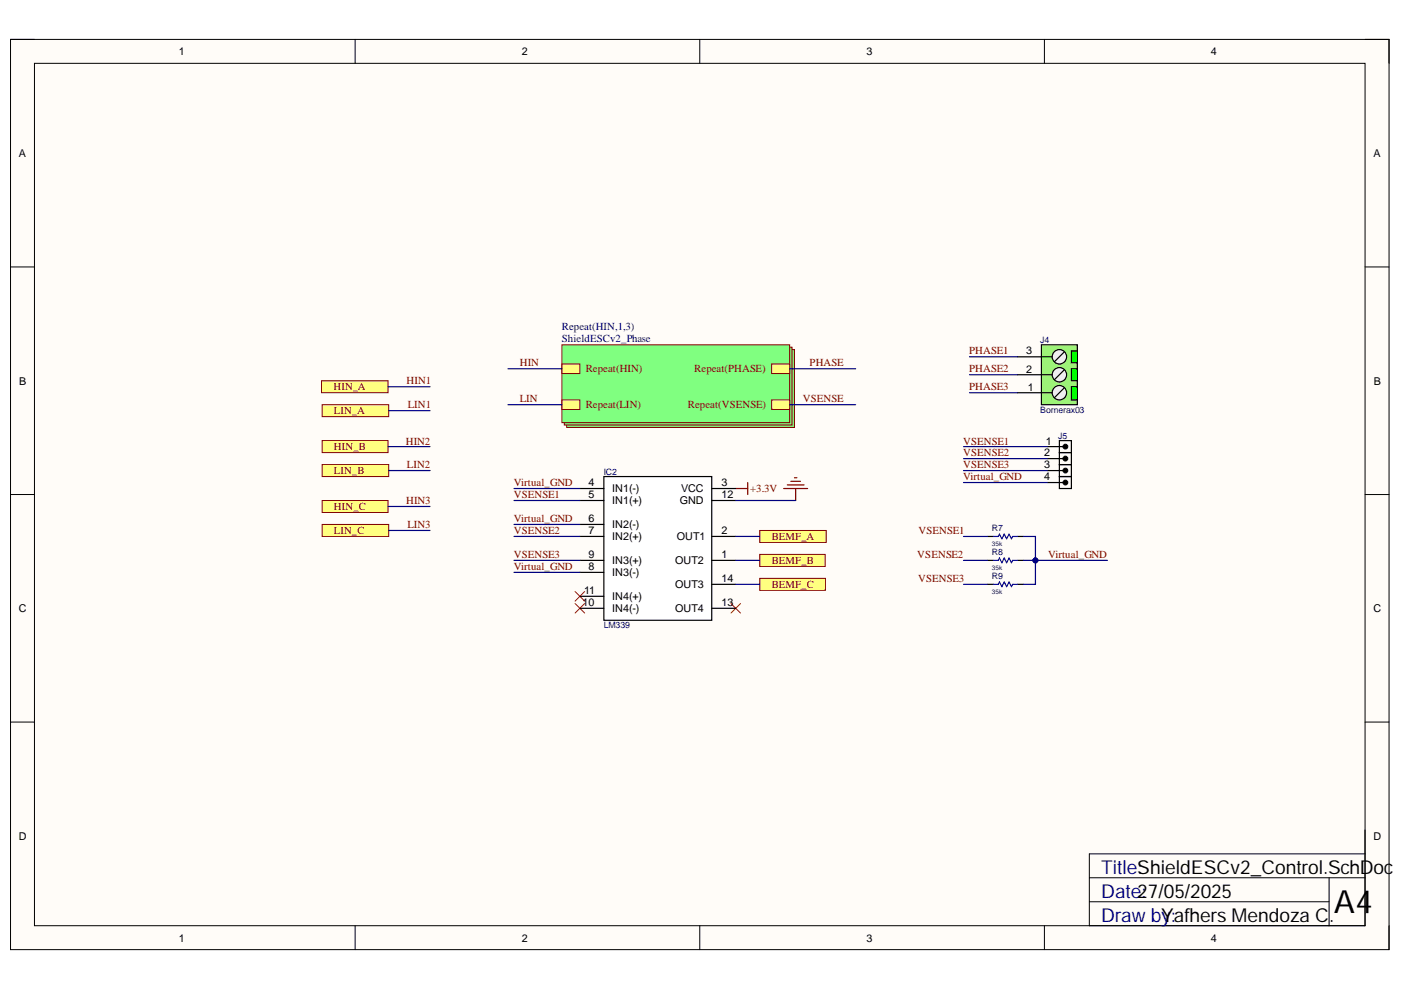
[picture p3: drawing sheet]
<svg xmlns="http://www.w3.org/2000/svg" width="297mm" height="210mm" viewBox="0 0 297 210" stroke-linecap="round" stroke-linejoin="round" font-family="sans-serif">
<path d="M2.2 8.4h292.3v192.9h-292.3z" fill-rule="evenodd" fill="#fffcf8"/>
<path d="M2.2 8.4h292.3v192.9h-292.3z" fill="none" stroke="#000" stroke-width=".21"/>
<path d="M7.3 13.4h282.1v182.9h-282.1z" fill-rule="evenodd" fill="#fffcf8"/>
<g fill="none" stroke="#000" stroke-width=".21">
<path d="M2.2 8.4h5.1M7.3 13.4h282.1v182.9h-282.1zM75.3 8.4v5M148.4 8.4v5M221.4 8.4v5M289.4 8.4h5.1v5M2.2 56.6h5.1M289.4 56.6h5.1M2.2 104.9h5.1M289.4 104.9h5.1M2.2 153.1h5.1M289.4 153.1h5.1"/>
<path d="M289.4 176v20.3h-58.4v-15.3h58.4M75.3 196.3v5M148.4 196.3v5M221.4 196.3v5M231 186.1h58.4M231 191.2h50.8M281.8 186.1v10.2M294.5 196.3v5"/>
</g>
<path d="M120.2 74.1h48.2v16.5h-48.2z" fill-rule="evenodd" fill="#80ff80"/>
<path d="M120.2 74.1h48.2v16.5h-48.2z" fill="none" stroke="#800000" stroke-width=".21"/>
<path d="M119.6 73.6h48.3v16.5h-48.3z" fill-rule="evenodd" fill="#80ff80"/>
<path d="M119.6 73.6h48.3v16.5h-48.3z" fill="none" stroke="#800000" stroke-width=".21"/>
<path d="M119.1 73.1h48.3v16.5h-48.3z" fill-rule="evenodd" fill="#80ff80"/>
<path d="M119.1 73.1h48.3v16.5h-48.3z" fill="none" stroke="#800000" stroke-width=".21"/>
<path d="M119.1 77.2h3.8v2h-3.8z" fill-rule="evenodd" fill="#ffff80"/>
<path d="M119.1 77.2h3.8v2h-3.8z" fill="none" stroke="#800000" stroke-width=".21"/>
<path d="M119.1 84.8h3.8v2h-3.8z" fill-rule="evenodd" fill="#ffff80"/>
<path d="M119.1 84.8h3.8v2h-3.8z" fill="none" stroke="#800000" stroke-width=".21"/>
<path d="M163.6 77.2h3.8v2h-3.8z" fill-rule="evenodd" fill="#ffff80"/>
<path d="M163.6 77.2h3.8v2h-3.8z" fill="none" stroke="#800000" stroke-width=".21"/>
<path d="M163.6 84.8h3.8v2h-3.8z" fill-rule="evenodd" fill="#ffff80"/>
<path d="M163.6 84.8h3.8v2h-3.8z" fill="none" stroke="#800000" stroke-width=".21"/>
<path d="M222.1 94.7h3.3M222.1 97.2h3.3M222.1 99.8h3.3M224.6 93.4h2.6v2.6h-2.6zM224.6 96h2.6v2.5h-2.6zM224.6 98.5h2.6v2.5h-2.6zM222.1 102.3h3.3M224.6 101h2.6v2.6h-2.6z" fill="none" stroke="#000" stroke-width=".25"/>
<g fill="#000">
<circle cx="225.9" cy="99.8" r=".51"/>
<circle cx="225.9" cy="94.7" r=".51"/>
<circle cx="225.9" cy="97.2" r=".51"/>
<circle cx="225.9" cy="102.3" r=".51"/>
</g>
<g fill="none" stroke="#000" stroke-width=".21">
<circle cx="225.9" cy="99.8" r=".51"/>
<circle cx="225.9" cy="94.7" r=".51"/>
<circle cx="225.9" cy="97.2" r=".51"/>
<circle cx="225.9" cy="102.3" r=".51"/>
</g>
<path d="M156 103.6h2.5M158.5 102.3v2.6M166.2 103.6h5M166.9 102.8h3.6M167.7 102.1h2M168.4 101.3h.5M168.7 103.6v2.5" fill="none" stroke="#800000" stroke-width=".25"/>
<path d="M121.9 125.4l2.1 2.1M121.9 128l2.1 2M124 125.4l-2.1 2.1M124 128l-2.1 2M155 128l2 2M157 128l-2 2" fill="none" stroke="#f00" stroke-width=".21"/>
<path d="M161.1 112.5h14.1v2.5h-14.1z" fill-rule="evenodd" fill="#ffff80"/>
<path d="M161.1 112.5h14.1v2.5h-14.1z" fill="none" stroke="#800000" stroke-width=".21"/>
<path d="M161.1 117.5h13.9v2.6h-13.9z" fill-rule="evenodd" fill="#ffff80"/>
<path d="M161.1 117.5h13.9v2.6h-13.9z" fill="none" stroke="#800000" stroke-width=".21"/>
<path d="M161.1 122.6h13.9v2.6h-13.9z" fill-rule="evenodd" fill="#ffff80"/>
<path d="M161.1 122.6h13.9v2.6h-13.9z" fill="none" stroke="#800000" stroke-width=".21"/>
<path d="M209.4 113.7h1.2M209.4 118.8h1.2M215.7 113.7h1.3M215.7 118.8h1.3M209.4 123.9h1.2M215.7 123.9h1.3" fill="none" stroke="#000" stroke-width=".25"/>
<path d="M210.6 113.7h1.1l.2-.5 .5 1 .5-1 .5 1 .5-1 .5 1 .3-.5h1M210.6 118.8h1.1l.2-.5 .5 1 .5-1 .5 1 .5-1 .5 1 .3-.5h1M210.6 123.9h1.1l.2-.5 .5 1 .5-1 .5 1 .5-1 .5 1 .3-.5h1" fill="none" stroke="#00f" stroke-width=".25"/>
<path d="M128 101h22.9v30.5h-22.9z" fill-rule="evenodd" fill="#fff"/>
<g fill="none" stroke="#000" stroke-width=".25">
<path d="M122.9 118.8h5.1M122.9 113.7h5.1M122.9 103.6h5.1M122.9 106.1h5.1M122.9 111.2h5.1M128 101h22.9v30.5h-22.9zM150.9 118.8h5.1M150.9 113.7h5.1M150.9 103.6h5.1M150.9 106.1h5.1M122.9 129h5.1M122.9 126.4h5.1"/>
<path d="M122.9 121.4h5.1M150.9 123.9h5.1M150.9 129h5.1"/>
</g>
<path d="M68.2 80.7h14.1v2.6h-14.1z" fill-rule="evenodd" fill="#ffff80"/>
<path d="M68.2 80.7h14.1v2.6h-14.1z" fill="none" stroke="#800000" stroke-width=".21"/>
<path d="M68.3 85.8h14.1v2.5h-14.1z" fill-rule="evenodd" fill="#ffff80"/>
<path d="M68.3 85.8h14.1v2.5h-14.1z" fill="none" stroke="#800000" stroke-width=".21"/>
<path d="M68.3 93.4h14v2.6h-14z" fill-rule="evenodd" fill="#ffff80"/>
<path d="M68.3 93.4h14v2.6h-14z" fill="none" stroke="#800000" stroke-width=".21"/>
<path d="M68.3 98.5h14.1v2.5h-14.1z" fill-rule="evenodd" fill="#ffff80"/>
<path d="M68.3 98.5h14.1v2.5h-14.1z" fill="none" stroke="#800000" stroke-width=".21"/>
<path d="M68.3 106.1h14v2.6h-14z" fill-rule="evenodd" fill="#ffff80"/>
<path d="M68.3 106.1h14v2.6h-14z" fill="none" stroke="#800000" stroke-width=".21"/>
<path d="M68.3 111.2h14.1v2.5h-14.1z" fill-rule="evenodd" fill="#ffff80"/>
<path d="M68.3 111.2h14.1v2.5h-14.1z" fill="none" stroke="#800000" stroke-width=".21"/>
<path d="M215.7 79.5h5.1M215.7 75.7h5.1M215.7 83.3h5.1" fill="none" stroke="#000" stroke-width=".25"/>
<path d="M220.8 73.1h7.6v12.7h-7.6z" fill-rule="evenodd" fill="#9df377"/>
<path d="M220.8 73.1h7.6v12.7h-7.6z" fill="none" stroke="#000" stroke-width=".25"/>
<circle cx="224.6" cy="79.5" r="1.52" fill="#efefef"/>
<g fill="none" stroke="#000" stroke-width=".25">
<path d="M220.8 79.5h2.3M225.6 78.4l-2 2.1"/>
<circle cx="224.6" cy="79.5" r="1.52"/>
</g>
<circle cx="224.6" cy="83.3" r="1.53" fill="#efefef"/>
<g fill="none" stroke="#000" stroke-width=".25">
<path d="M220.8 83.3h2.3M225.6 82.3l-2 2"/>
<circle cx="224.6" cy="83.3" r="1.53"/>
</g>
<path d="M227.2 78.2h1.2v2.5h-1.2z" fill-rule="evenodd" fill="#0f0"/>
<path d="M227.2 78.2h1.2v2.5h-1.2z" fill="none" stroke="#000" stroke-width=".25"/>
<path d="M227.2 82h1.2v2.8h-1.2z" fill-rule="evenodd" fill="#0f0"/>
<path d="M227.2 82h1.2v2.8h-1.2z" fill="none" stroke="#000" stroke-width=".25"/>
<circle cx="224.6" cy="75.6" r="1.53" fill="#efefef"/>
<g fill="none" stroke="#000" stroke-width=".25">
<path d="M220.8 75.7h2.3"/>
<circle cx="224.6" cy="75.6" r="1.53"/>
</g>
<path d="M227.2 74.4h1.2v2.5h-1.2z" fill-rule="evenodd" fill="#0f0"/>
<path d="M225.6 74.6l-2 2.1M227.2 74.4h1.2v2.5h-1.2z" fill="none" stroke="#000" stroke-width=".25"/>
<path d="M107.7 78.2h11.4M167.4 78.2h14M205.6 75.7h10.1M205.6 79.5h10.1M107.7 85.8h11.4M167.4 85.8h14M205.6 83.3h10.1M204.3 118.8h5.1M204.3 113.7h5.1M217 113.7h2.5v5.1h-2.5M204.3 123.9h5.1" fill="none" stroke="#000080" stroke-width=".25"/>
<circle cx="219.5" cy="118.8" r=".51" fill="#000080"/>
<circle cx="219.5" cy="118.8" r=".51" fill="none" stroke="#000080" stroke-width=".21"/>
<path d="M219.5 118.8v5.1h-2.5" fill="none" stroke="#000080" stroke-width=".25"/>
<circle cx="219.5" cy="118.8" r=".51" fill="#000080"/>
<circle cx="219.5" cy="118.8" r=".51" fill="none" stroke="#000080" stroke-width=".21"/>
<path d="M219.5 118.8h15.3" fill="none" stroke="#000080" stroke-width=".25"/>
<circle cx="219.5" cy="118.8" r=".51" fill="#000080"/>
<circle cx="219.5" cy="118.8" r=".51" fill="none" stroke="#000080" stroke-width=".21"/>
<g fill="none" stroke="#000080" stroke-width=".25">
<path d="M82.3 94.7h8.9M82.3 82h8.9M82.4 99.8h8.8M82.4 87.1h8.8M204.3 94.7h17.8M204.3 97.2h17.8M204.3 99.8h17.8M82.3 107.4h8.9M82.4 112.5h8.8M109 106.1h13.9M109 103.6h13.9M109 111.2h13.9"/>
<path d="M109 113.7h13.9M109 118.8h13.9M156 106.1h12.7M156 113.7h5.1M156 118.8h5.1M204.3 102.3h17.8M109 121.4h13.9M156 123.9h5.1"/>
</g>
<text font-size="6.8" x="282.8" y="193.6">A4</text>
<g font-size="4.1" fill="#000080">
<text x="233.5" y="185.3">Title:ShieldESCv2_Control.SchDoc</text>
<text x="233.5" y="190.4">Date27/05/2025</text>
<text x="242" y="190.4">:</text>
<text x="233.5" y="195.4">Draw by:</text>
</g>
<text font-size="4.1" x="246.2" y="195.4">Yafhers Mendoza C.</text>
<g font-size="2.3">
<text x="37.9" y="11.7">1</text>
<text x="110.7" y="11.7">2</text>
<text x="183.7" y="11.7">3</text>
<text x="256.8" y="11.7">4</text>
<text x="4" y="33.3">A</text>
<text x="291.2" y="33.3">A</text>
<text x="217.6" y="75.1">3</text>
<text x="4.1" y="81.6">B</text>
<text x="217.6" y="79">2</text>
<text x="217.9" y="82.8">1</text>
<text x="291.3" y="81.6">B</text>
<text x="221.7" y="94.2">1</text>
<text x="221.4" y="96.8">2</text>
<text x="221.4" y="99.3">3</text>
<text x="221.4" y="101.9">4</text>
<text x="124.8" y="103.1">4</text>
<text x="124.8" y="105.7">5</text>
<text x="129.8" y="104.4">IN1(-)</text>
<text x="129.8" y="106.9">IN1(+)</text>
<text x="144.2" y="106.9">GND</text>
<text x="144.4" y="104.4">VCC</text>
<text x="153" y="103.1">3</text>
<text x="153" y="105.7">12</text>
<text x="124.8" y="110.7">6</text>
<text x="124.8" y="113.3">7</text>
<text x="129.8" y="112">IN2(-)</text>
<text x="153" y="113.3">2</text>
<text x="124.8" y="118.3">9</text>
<text x="129.8" y="114.5">IN2(+)</text>
<text x="129.8" y="119.6">IN3(+)</text>
<text x="143.1" y="119.6">OUT2</text>
<text x="143.5" y="114.5">OUT1</text>
<text x="153" y="118.3">1</text>
<text x="123.9" y="125.9">11</text>
<text x="124.8" y="120.9">8</text>
<text x="129.8" y="122.1">IN3(-)</text>
<text x="143.1" y="124.7">OUT3</text>
<text x="153" y="123.4">14</text>
<text x="4" y="129.7">C</text>
<text x="123.5" y="128.5">10</text>
<text x="129.8" y="127.2">IN4(+)</text>
<text x="129.8" y="129.7">IN4(-)</text>
<text x="143.1" y="129.7">OUT4</text>
<text x="153" y="128.5">13</text>
<text x="291.2" y="129.7">C</text>
<text x="4" y="178">D</text>
<text x="291.2" y="178">D</text>
<text x="37.9" y="199.7">1</text>
<text x="110.7" y="199.7">2</text>
<text x="183.7" y="199.7">3</text>
<text x="256.8" y="199.7">4</text>
</g>
<g font-size="2.3" fill="#000080">
<text x="119.1" y="70.1">Repeat(HIN,1,3)</text>
<text x="119.1" y="72.6">ShieldESCv2_Phase</text>
</g>
<g font-size="2.3" fill="#800000">
<text x="110.2" y="77.7">HIN</text>
<text x="171.6" y="77.7">PHASE</text>
<text x="205.5" y="75.1">PHASE1</text>
<text x="70.7" y="82.8">HIN_A</text>
<text x="86.2" y="81.5">HIN1</text>
<text x="124.2" y="78.9">Repeat(HIN)</text>
<text x="147.2" y="78.9">Repeat(PHASE)</text>
<text x="205.5" y="78.9">PHASE2</text>
<text x="205.5" y="82.8">PHASE3</text>
<text x="70.8" y="87.8">LIN_A</text>
<text x="86.5" y="86.6">LIN1</text>
<text x="110.2" y="85.3">LIN</text>
<text x="124.2" y="86.6">Repeat(LIN)</text>
<text x="145.8" y="86.6">Repeat(VSENSE)</text>
<text x="170.2" y="85.3">VSENSE</text>
<text x="70.8" y="95.5">HIN_B</text>
<text x="86" y="94.2">HIN2</text>
<text x="204.2" y="94.2">VSENSE1</text>
<text x="70.8" y="100.6">LIN_B</text>
<text x="86.3" y="99.3">LIN2</text>
<text x="204.2" y="101.9">Virtual_GND</text>
<text x="204.2" y="96.8">VSENSE2</text>
<text x="204.2" y="99.3">VSENSE3</text>
<text x="86.1" y="106.9">HIN3</text>
<text x="109" y="103.1">Virtual_GND</text>
<text x="109" y="105.7">VSENSE1</text>
<text x="159" y="104.4">+3.3V</text>
<text x="70.8" y="108.2">HIN_C</text>
<text x="70.8" y="113.3">LIN_C</text>
<text x="86.4" y="112">LIN3</text>
<text x="109" y="110.7">Virtual_GND</text>
<text x="109" y="113.3">VSENSE2</text>
<text x="194.7" y="113.3">VSENSE1</text>
<text x="109" y="118.3">VSENSE3</text>
<text x="163.6" y="114.5">BEMF_A</text>
<text x="163.6" y="119.6">BEMF_B</text>
<text x="194.5" y="118.3">VSENSE2</text>
<text x="222.2" y="118.3">Virtual_GND</text>
<text x="109" y="120.9">Virtual_GND</text>
<text x="163.6" y="124.7">BEMF_C</text>
<text x="194.7" y="123.4">VSENSE3</text>
</g>
<g font-size="1.9" fill="#000080">
<text x="220.5" y="72.8">J4</text>
<text x="220.5" y="87.5">Bornerax03</text>
<text x="224.4" y="93.1">J5</text>
<text x="128" y="100.7">IC2</text>
<text x="210.3" y="112.6">R7</text>
<text x="210.3" y="117.7">R8</text>
<text x="210.3" y="122.7">R9</text>
<text x="128" y="133.2">LM339</text>
</g>
<g font-size="1.4" fill="#000080">
<text x="210.3" y="115.7">35k</text>
<text x="210.3" y="120.8">35k</text>
<text x="210.3" y="125.9">35k</text>
</g>
</svg>
